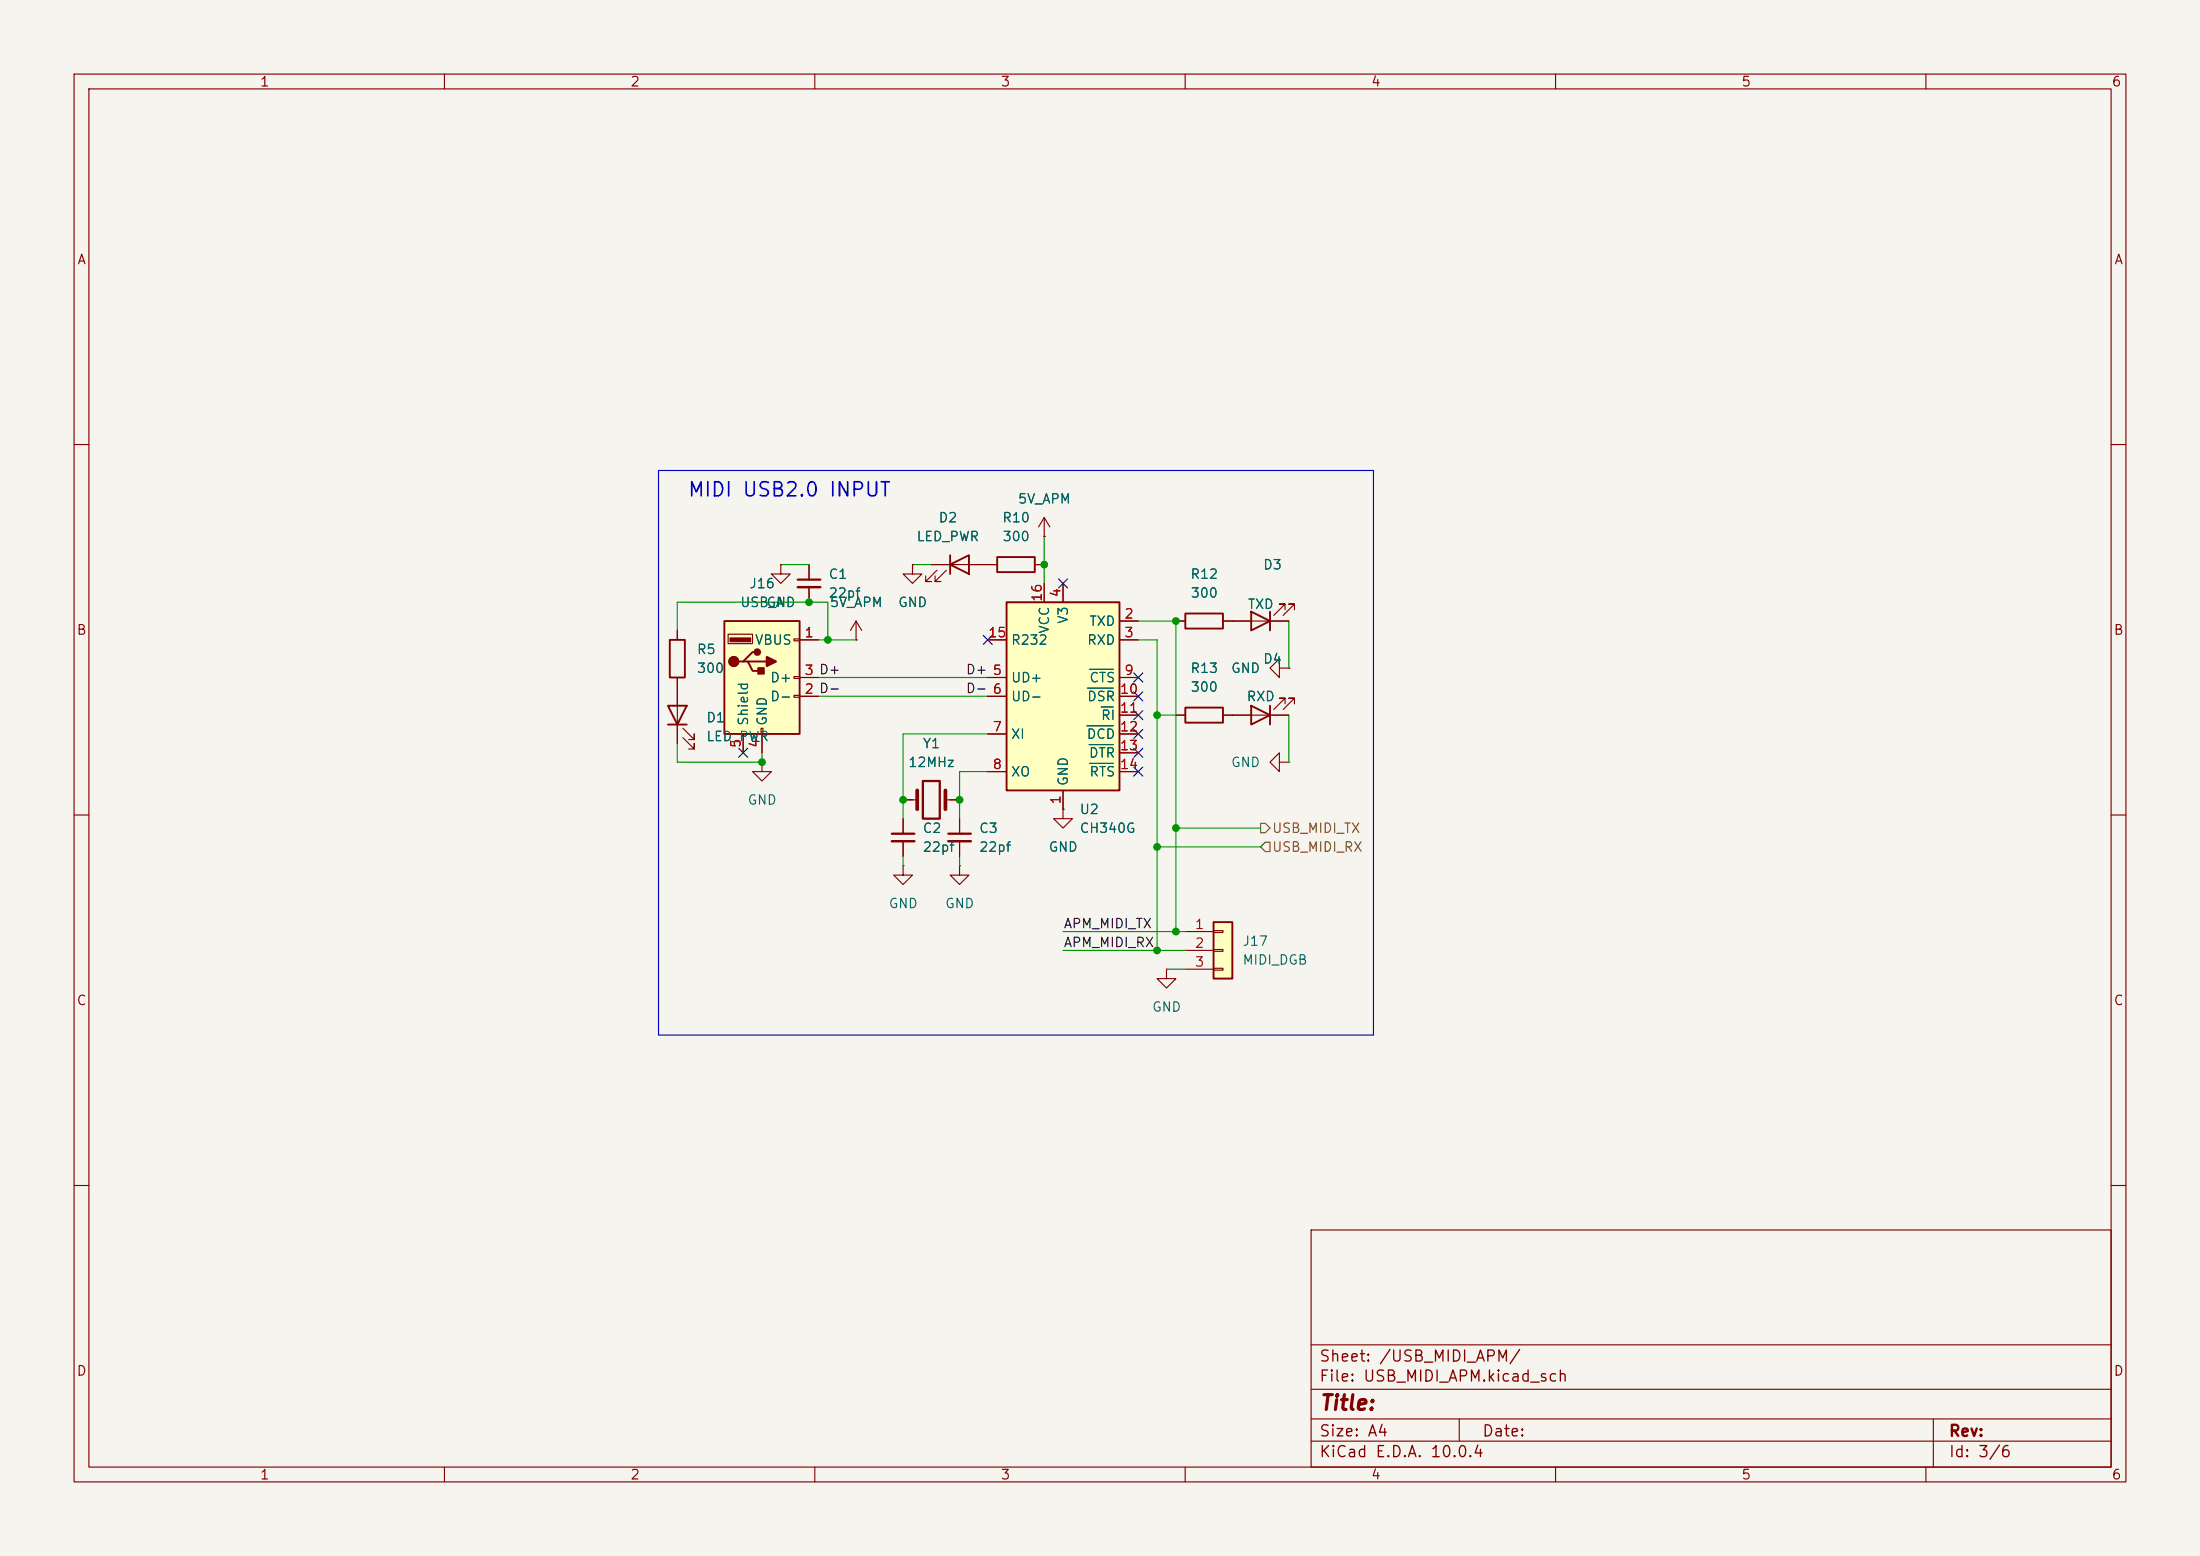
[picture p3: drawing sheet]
<svg xmlns="http://www.w3.org/2000/svg" width="297mm" height="210mm" viewBox="0 0 297 210" stroke-linecap="round" stroke-linejoin="round" font-family="sans-serif">
<path d="M0 0h297v210h-297z" fill="#f5f4ef" stroke="#f5f4ef" stroke-width=".14"/>
<g fill="none" stroke="#840000" stroke-width=".15">
<path d="M10 10h277v190h-277zM12 12h273v186h-273zM60 10v2M110 10v2M160 10v2M210 10v2M260 10v2M10 60h2M105.4 76.2v1.3h1.3l-1.3 1.2-1.3-1.2h1.3M105.4 76.2h.1M109.2 76.2v2M109.2 79.2v2.1"/>
<path d="M123.2 76.2v1.3h-1.3l1.3 1.2 1.3-1.2h-1.3M123.2 76.2h.1M125.7 76.2h8.9M126.5 77l-1.5 1.5h.7h-.7v-.8M127.8 77l-1.6 1.5h.8h-.8v-.8M139.7 76.2h1.3M141 72.4h.1M141 69.9l-.8 1.2M141 69.9l.7 1.2M141 69.9v2.5M285 60h2M91.4 85.1v1.3"/>
<path d="M91.4 91.4v8.9M92.2 99.6l1.5 1.5v-.8v.8h-.7M92.2 98.3l1.5 1.5v-.7v.7h-.7M115.6 86.4h.1M115.6 83.8l-.8 1.3M115.6 83.8l.7 1.3M115.6 83.8v2.6M166.4 83.8h7.6M173.5 82.3v-.8h-.8h.8l-1.5 1.6M174.8 82.3v-.8h-.8h.8l-1.6 1.6M10 110h2M121.9 116.8v1.3h-1.3l1.3 1.3 1.3-1.3h-1.3"/>
<path d="M121.9 116.8h.1M121.9 110.5v2M121.9 113.5v2.1M121.9 108h1.9M127.6 108h1.9M129.5 116.8v1.3h-1.2l1.2 1.3 1.3-1.3h-1.3M129.5 116.8h.1M129.5 110.5v2M129.5 113.5v2.1M143.5 109.2v1.3h-1.3l1.3 1.3 1.3-1.3h-1.3M143.5 109.2h.1M285 110h2"/>
<path d="M10 160h2M177 166h108v32h-108zM285 160h2M60 198v2M110 198v2M160 198v2M177 194.5h108M177 191.5h108M177 187.5h108M177 181.5h108M197 191.5v3M210 198v2"/>
<path d="M260 198v2M261 191.5v6.5"/>
</g>
<path d="M107.7 78.2h3M120.4 112.5h3M124.6 105.4h2.3v5.1h-2.3zM128 112.5h3.1" fill="none" stroke="#840000" stroke-width=".3"/>
<path d="M107.7 79.2h3M120.4 113.5h3M128 113.5h3.1" fill="none" stroke="#840000" stroke-width=".33"/>
<path d="M128.3 76.2l2.5-1.3v2.6zM128.3 74.9v2.6M134.6 75.2h5.1v2h-5.1zM90.2 95.3h2.5l-1.3 2.5zM90.2 97.8h2.5M90.4 86.4h2.1v5h-2.1zM168.9 82.6l2.5 1.2-2.5 1.3zM171.4 82.6v2.5" fill="none" stroke="#840000" stroke-width=".25"/>
<path d="M123.8 106.7v2.5M127.6 106.7v2.5" fill="none" stroke="#840000" stroke-width=".51"/>
<path d="M97.8 83.8h10.1v15.3h-10.1z" fill="#ffffc2"/>
<path d="M97.8 83.8h10.1v15.3h-10.1zM100.3 89.3h.7l.6 1.3h1.3M101 89.3h2.5M102.2 88h-.6l-1.3 1.3h-.6M160 82.8h5.1v2h-5.1zM160 95.5h5.1v2h-5.1zM168.9 95.3l2.5 1.2-2.5 1.3zM171.4 95.3v2.5" fill="none" stroke="#840000" stroke-width=".25"/>
<g fill="#840000" stroke="#840000" stroke-width=".25">
<path d="M102.4 90.2h.7v.7h-.7z"/>
<path d="M103.5 88.6l1.3 .7-1.3 .6z"/>
<circle cx="99.1" cy="89.3" r=".63"/>
<circle cx="102.2" cy="88" r=".38"/>
</g>
<path d="M98.6 86.1h2.7v.5h-2.7z" fill="#840000" stroke="#840000" stroke-width=".15"/>
<g fill="none" stroke="#840000" stroke-width=".15">
<path d="M98.3 85.6h3.3v1.3h-3.3zM100.3 99.1v2.5M102.7 98.3h.3v.8h-.3zM102.9 99.1v2.5M107.2 86.2h.7v.3h-.7zM107.2 91.3h.7v.3h-.7zM107.2 93.9h.7v.2h-.7zM107.9 86.4h2.6M107.9 94h2.6M107.9 91.4h2.6M158.7 83.8h1.3M158.7 96.5h1.3"/>
<path d="M165.1 83.8h1.3M165.1 96.5h8.9M172.7 90.2v1.2l-1.3-1.2 1.3-1.3v1.3h1.3M173.5 95v-.8h-.8h.8l-1.5 1.6M174 90.2h.1M174.8 95v-.8h-.8h.8l-1.6 1.6M102.9 102.9v1.2h1.2l-1.2 1.3-1.3-1.3h1.3M102.9 102.9h.1M172.7 102.9v1.2l-1.3-1.2 1.3-1.3v1.3h1.3M174 102.9h.1M157.5 130.8v1.3h1.2l-1.2 1.3-1.3-1.3h1.3M157.5 130.8h.1"/>
</g>
<path d="M135.9 81.3h15.2v25.4h-15.2z" fill="#ffffc2"/>
<path d="M135.9 81.3h15.2v25.4h-15.2z" fill="none" stroke="#840000" stroke-width=".25"/>
<g fill="none" stroke="#840000" stroke-width=".15">
<path d="M141 78.7v2.6M143.5 78.7v2.6M133.3 86.4h2.6M133.3 91.4h2.6M133.3 94h2.6M133.3 99.1h2.6M151.1 83.8h2.6M151.1 86.4h2.6M151.1 91.4h2.6M151.1 94h2.6M151.1 99.1h2.6M151.1 96.5h2.6"/>
<path d="M133.3 104.1h2.6M143.5 106.7v2.5M151.1 104.1h2.6M151.1 101.6h2.6"/>
</g>
<path d="M146.7 98h3.6M146.8 92.9h3.5M147.1 90.3h3.2M148.7 95.4h1.6M147 100.5h3.3M147.1 103h3.2" fill="none" stroke="#006464" stroke-width=".15"/>
<path d="M163.8 124.5h2.6v7.6h-2.6z" fill="#ffffc2"/>
<path d="M163.8 124.5h2.6v7.6h-2.6z" fill="none" stroke="#840000" stroke-width=".25"/>
<g fill="none" stroke="#840000" stroke-width=".15">
<path d="M105.4 76.2h.1M109.2 76.2v2M109.2 79.2v2.1M123.2 76.2h.1M125.7 76.2h2.6M130.8 76.2h3.8M139.7 76.2h1.3M141 72.4h.1M141 78.7v2.6M143.5 78.7v2.6M91.4 85.1v1.3M91.4 91.4v3.9"/>
<path d="M91.4 97.8v2.5M100.3 99.1v2.5M102.9 99.1v2.5M107.9 86.4h2.6M107.9 94h2.6M107.9 91.4h2.6M115.6 86.4h.1M133.3 86.4h2.6M133.3 94h2.6M133.3 91.4h2.6M133.3 99.1h2.6M151.1 86.4h2.6"/>
<path d="M151.1 94h2.6M151.1 91.4h2.6M151.1 83.8h2.6M151.1 96.5h2.6M151.1 99.1h2.6M158.7 83.8h1.3M158.7 96.5h1.3M165.1 83.8h3.8M165.1 96.5h3.8M171.4 83.8h2.6M171.4 96.5h2.6M174 90.2h.1"/>
<path d="M121.9 108h1.3M121.9 110.5v2M121.9 113.5v2.1M128.3 108h1.2M129.5 110.5v2M129.5 113.5v2.1M133.3 104.1h2.6M143.5 109.2h.1M143.5 106.7v2.5M151.1 104.1h2.6M151.1 101.6h2.6M160 125.7h3.8"/>
<path d="M160 128.3h3.8M160 130.8h3.8M163.8 125.6h1.3v.3h-1.3zM163.8 128.1h1.3v.3h-1.3zM163.8 130.7h1.3v.2h-1.3z"/>
</g>
<path d="M170.2 111.1h.6l.6 .7-.6 .6h-.6zM170.8 113.7h.6v1.2h-.6l-.6-.6z" fill="none" stroke="#725600" stroke-width=".15"/>
<g fill="none" stroke="#009600" stroke-width=".15">
<path d="M105.4 76.2h3.8M123.2 76.2h2.5M141 72.4v6.3M91.4 85.1v-3.8h20.4v5.1M110.5 86.4h5.1M110.5 94h22.8M110.5 91.4h22.8M133.3 99.1h-11.4v11.4M153.7 86.4h2.5v41.9M153.7 83.8h5v41.9M156.2 96.5h2.5M174 83.8v6.4"/>
<path d="M174 96.5v6.4M91.4 100.3v2.6h11.5v-1.3M121.9 115.6v1.2M129.5 115.6v1.2M133.3 104.1h-3.8v6.4M156.2 114.3h14M158.7 111.8h11.5M143.5 125.7h16.5M143.5 128.3h16.5M157.5 130.8h2.5"/>
</g>
<g fill="none" stroke="#000084" stroke-width=".15">
<path d="M142.9 78.1l1.2 1.2M144.1 78.1l-1.2 1.2M132.7 85.8l1.3 1.2M134 85.8l-1.3 1.2M153.1 95.9l1.2 1.2M153.1 90.8l1.2 1.2M153.1 93.4l1.2 1.2M153.1 98.5l1.2 1.2M154.3 95.9l-1.2 1.2M154.3 90.8l-1.2 1.2M154.3 93.4l-1.2 1.2M154.3 98.5l-1.2 1.2"/>
<path d="M99.7 101l1.2 1.2M100.9 101l-1.2 1.2M153.1 101l1.2 1.2M153.1 103.5l1.2 1.2M154.3 101l-1.2 1.2M154.3 103.5l-1.2 1.2"/>
</g>
<path d="M88.9 63.5h96.5v76.2h-96.5z" fill="none" stroke="#0000c2" stroke-width=".15"/>
<path d="M146.7 98h3.6M146.8 92.9h3.5M147.1 90.3h3.2M148.7 95.4h1.6M147 100.5h3.3M147.1 103h3.2" fill="none" stroke="#006464" stroke-width=".15"/>
<g fill="#009600" stroke="#009600" stroke-width=".14">
<circle cx="111.8" cy="86.4" r=".46"/>
<circle cx="102.9" cy="102.9" r=".46"/>
<circle cx="109.2" cy="81.3" r=".46"/>
<circle cx="121.9" cy="108" r=".46"/>
<circle cx="156.2" cy="114.3" r=".46"/>
<circle cx="158.7" cy="111.8" r=".46"/>
<circle cx="158.7" cy="125.7" r=".46"/>
<circle cx="156.2" cy="128.3" r=".46"/>
<circle cx="158.7" cy="83.8" r=".46"/>
<circle cx="156.2" cy="96.5" r=".46"/>
<circle cx="129.5" cy="108" r=".46"/>
<circle cx="141" cy="76.2" r=".46"/>
</g>
<text font-size="2" fill="#840000" x="178" y="190.8">Title:</text>
<text font-size="1.9" fill="#0000c2" x="92.7" y="67.5">MIDI USB2.0 INPUT</text>
<g font-size="1.5" fill="#840000">
<text x="178" y="184.2">Sheet: /USB_MIDI_APM/</text>
<text x="178" y="186.9">File: USB_MIDI_APM.kicad_sch</text>
<text x="178" y="197.1">KiCad E.D.A. 10.0.4</text>
<text x="178" y="194.3">Size: A4</text>
<text x="200" y="194.3">Date:</text>
<text x="263" y="194.3">Rev:</text>
<text x="263" y="197.1">Id: 3/6</text>
</g>
<g font-size="1.3" fill="#840000">
<text x="35" y="12">1</text>
<text x="85" y="12">2</text>
<text x="135" y="12">3</text>
<text x="185" y="12">4</text>
<text x="235" y="12">5</text>
<text x="285" y="12">6</text>
<text x="10.3" y="36">A</text>
<text x="285.3" y="36">A</text>
<text x="10.3" y="86">B</text>
<text x="285.3" y="86">B</text>
<text x="10.3" y="136">C</text>
<text x="285.3" y="136">C</text>
<text x="10.3" y="186">D</text>
<text x="285.3" y="186">D</text>
<text x="35" y="200">1</text>
<text x="85" y="200">2</text>
<text x="135" y="200">3</text>
<text x="185" y="200">4</text>
<text x="235" y="200">5</text>
<text x="285" y="200">6</text>
</g>
<g font-size="1.3" fill="#006464">
<text x="126.6" y="70.8">D2</text>
<text x="135.2" y="70.8">R10</text>
<text x="137.3" y="68.3">5V_APM</text>
<text x="123.6" y="73.4">LED_PWR</text>
<text x="135.2" y="73.4">300</text>
<text x="170.4" y="77.2">D3</text>
<text x="99.8" y="82.3">USB_A</text>
<text x="101.1" y="79.7">J16</text>
<text x="103.4" y="82.3">GND</text>
<text x="111.8" y="78.4">C1</text>
<text x="111.8" y="81">22pf</text>
<text x="111.9" y="82.3">5V_APM</text>
<text x="121.2" y="82.3">GND</text>
<text x="160.6" y="78.4">R12</text>
<text x="160.6" y="81">300</text>
<text x="168.4" y="82.5">TXD</text>
<text x="94" y="88.6">R5</text>
<text x="101.8" y="87.3">VBUS</text>
<text x="136.4" y="87.3">R232</text>
<text x="141.9" y="85.6" transform="rotate(-90 141.9 85.6)">VCC</text>
<text x="144.5" y="84.3" transform="rotate(-90 144.5 84.3)">V3</text>
<text x="146.7" y="87.3">RXD</text>
<text x="147" y="84.8">TXD</text>
<text x="170.4" y="89.9">D4</text>
<text x="94" y="91.1">300</text>
<text x="103.9" y="95">D-</text>
<text x="103.9" y="92.4">D+</text>
<text x="136.4" y="92.4">UD+</text>
<text x="136.4" y="95">UD-</text>
<text x="146.7" y="95">DSR</text>
<text x="147" y="92.4">CTS</text>
<text x="160.6" y="91.1">R13</text>
<text x="160.6" y="93.7">300</text>
<text x="166.1" y="91.1">GND</text>
<text x="168.2" y="95">RXD</text>
<text x="95.3" y="97.8">D1</text>
<text x="95.3" y="100.3">LED_PWR</text>
<text x="101.3" y="98" transform="rotate(-90 101.3 98)">Shield</text>
<text x="103.8" y="98" transform="rotate(-90 103.8 98)">GND</text>
<text x="124.5" y="101.3">Y1</text>
<text x="136.4" y="100">XI</text>
<text x="146.6" y="100">DCD</text>
<text x="148.5" y="97.5">RI</text>
<text x="122.5" y="103.8">12MHz</text>
<text x="136.4" y="105.1">XO</text>
<text x="144.5" y="106.2" transform="rotate(-90 144.5 106.2)">GND</text>
<text x="146.9" y="102.6">DTR</text>
<text x="147" y="105.1">RTS</text>
<text x="166.1" y="103.8">GND</text>
<text x="100.8" y="108.9">GND</text>
<text x="124.5" y="112.7">C2</text>
<text x="132.1" y="112.7">C3</text>
<text x="145.7" y="110.2">U2</text>
<text x="145.7" y="112.7">CH340G</text>
<text x="124.5" y="115.3">22pf</text>
<text x="132.1" y="115.3">22pf</text>
<text x="141.5" y="115.3">GND</text>
<text x="119.9" y="122.9">GND</text>
<text x="127.5" y="122.9">GND</text>
<text x="167.6" y="128">J17</text>
<text x="167.6" y="130.5">MIDI_DGB</text>
<text x="155.4" y="136.9">GND</text>
</g>
<g font-size="1.3" fill="#a90000">
<text x="140.9" y="81.3" transform="rotate(-90 140.9 81.3)">16</text>
<text x="143.5" y="80.7" transform="rotate(-90 143.5 80.7)">4</text>
<text x="151.7" y="83.8">2</text>
<text x="108.5" y="86.3">1</text>
<text x="133.3" y="86.3">15</text>
<text x="151.7" y="86.3">3</text>
<text x="108.5" y="94">2 D-</text>
<text x="108.5" y="91.4">3 D+</text>
<text x="108.5" y="94">2</text>
<text x="108.5" y="91.4">3</text>
<text x="133.9" y="91.4">5</text>
<text x="133.9" y="94">6</text>
<text x="151.1" y="94">10</text>
<text x="151.7" y="91.4">9</text>
<text x="100.3" y="101" transform="rotate(-90 100.3 101)">5</text>
<text x="102.8" y="101" transform="rotate(-90 102.8 101)">4</text>
<text x="133.9" y="99">7</text>
<text x="151.1" y="96.5">11</text>
<text x="151.1" y="99">12</text>
<text x="151.1" y="101.6">13</text>
<text x="133.9" y="104.1">8</text>
<text x="151.1" y="104.1">14</text>
<text x="143.5" y="108.7" transform="rotate(-90 143.5 108.7)">1</text>
<text x="161.2" y="125.7">1</text>
<text x="161.2" y="128.2">2</text>
<text x="161.2" y="130.8">3</text>
</g>
<g font-size="1.3" fill="#0f0f0f">
<text x="130.3" y="91.3">D+ 5</text>
<text x="130.3" y="93.9">D- 6</text>
<text x="143.5" y="125.6">APM_MIDI_TX</text>
<text x="143.5" y="128.1">APM_MIDI_RX</text>
</g>
<g font-size="1.3" fill="#725600">
<text x="171.6" y="112.7">USB_MIDI_TX</text>
<text x="171.6" y="115.3">USB_MIDI_RX</text>
</g>
</svg>
